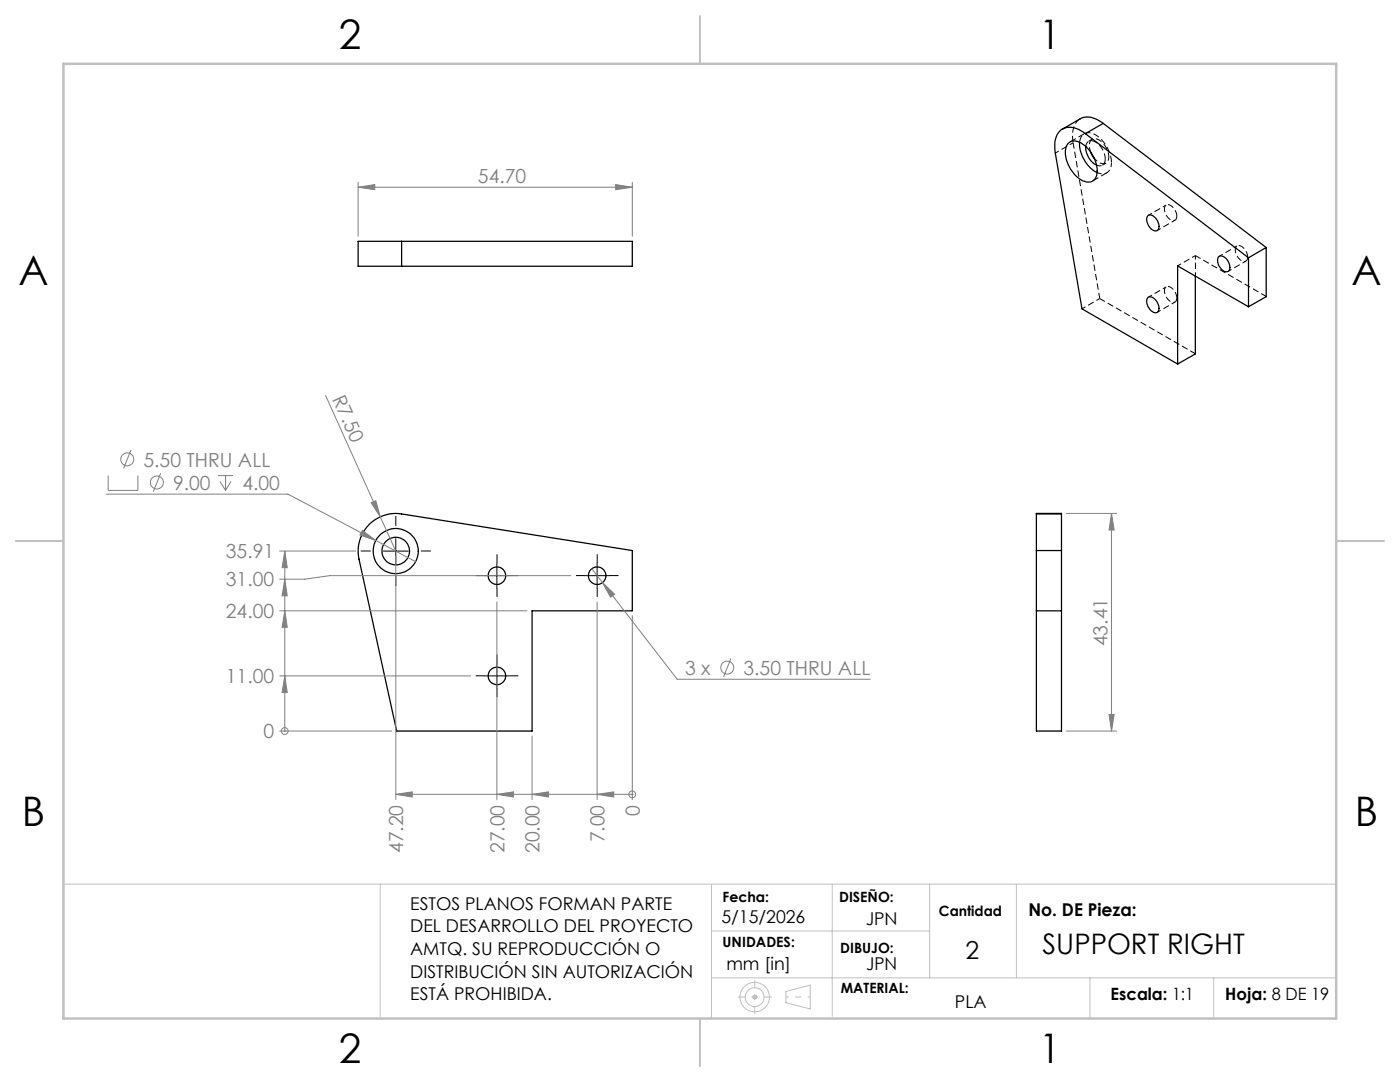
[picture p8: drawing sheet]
<svg xmlns="http://www.w3.org/2000/svg" width="279mm" height="216mm" viewBox="0 0 279 216" stroke-linecap="round" stroke-linejoin="round" font-family="sans-serif">
<g fill="none" stroke="#000" stroke-width=".25">
<path d="M213.2 28.6a2.15 2.15 0 0 1 2.9 .2 6.6 6.6 0 0 1 2.7 6.3 1.8 1.8 0 0 1-2.7 1 6.6 6.6 0 0 1-3.3-6.7zM215.4 28.4a6.8 6.8 0 0 0 3.6 6M216.6 26.7a4.1 4.1 0 0 0-4.7-.9 4.7 4.7 0 0 0-1.3 4.8l5.3 31 19.1 11M216.6 26.7l32.6 24.7M216.7 29.2a4.2 4.2 0 0 0 2.1 3.7M217.6 30.3l.8 1.3M220.2 24.6a4.5 4.5 0 0 0-4.4-1l-3.7 2.2M220.2 24.6l-3.6 2.1M220.2 24.6l32.5 24.8M80.2 48.2h-8.7v4.9h8.7M80.2 48.2h46v4.9h-46M80.2 48.2v4.9"/>
<path d="M229.1 59.4a1.31 1.31 0 0 1 1.8 .8 1.53 1.53 0 0 1 0 2.2 2.05 2.05 0 0 1-2.1-2.2zM229.2 43a1.69 1.69 0 0 1 1.9 1.4 1.13 1.13 0 0 1-.4 1.7 2.21 2.21 0 0 1-1.6-3zM238.5 55.1v15.5l-3.5 2M243.2 51.3a1.43 1.43 0 0 1 2 1 1.21 1.21 0 0 1-.3 1.9 2.21 2.21 0 0 1-1.7-2.9zM249.2 51.4v9.8M252.7 49.4l-3.5 2M252.7 49.4v9.8l-3.5 2M249.2 61.2l-14.2-8.1v19.5M73.5 104.8a7.6 7.6 0 0 1 6.7-2.2l46 7.3v12h-20v24h-27l-7.6-34.3a7.6 7.6 0 0 1 1.9-6.8zM206.8 102.6v-.2h5v.2M206.8 102.6v43.3h5v-43.3M206.8 109.9h5"/>
<path d="M206.8 102.6h5M206.8 121.9h5"/>
<circle cx="79" cy="110" r="4.5"/>
<circle cx="79" cy="110" r="2.76"/>
<circle cx="99.2" cy="114.9" r="1.75"/>
<circle cx="119.2" cy="114.9" r="1.75"/>
<circle cx="99.2" cy="134.9" r="1.75"/>
</g>
<path d="M216.4 26.7l-2.8 1.6M218.1 36.1l2.8-1.6M234.9 43.1a2.28 2.28 0 0 0-2-2.2 1.37 1.37 0 0 0-.2 2 1.45 1.45 0 0 0 1.9 1l.3-.8M234.9 59.5a2.28 2.28 0 0 0-2-2.3 1.37 1.37 0 0 0-.2 2 1.45 1.45 0 0 0 1.9 1l.3-.7M249 51.3a2.28 2.28 0 0 0-2-2.3 1.37 1.37 0 0 0-.1 2.1 1.45 1.45 0 0 0 1.8 .9l.3-.7" fill="none" stroke="#000" stroke-width=".2" stroke-dasharray="1.3 .6" stroke-linecap="butt"/>
<path d="M219.5 59.6l-5.3-31.1M252.7 59.2l-14.1-8.2M238.6 70.6l-19.1-11" fill="none" stroke="#000" stroke-width=".2" stroke-dasharray="1.3 .6" stroke-dashoffset=".1" stroke-linecap="butt"/>
<path d="M210.6 30.5l3.6-2M218.4 31.6a1.93 1.93 0 0 0 2.5 .8l.2-.3 .2-.8M231 46l3.5-2.1M232.7 40.9l-3.5 2M232.7 57.2l-3.5 2.1M238.6 51l-3.6 2M238.6 51v4.1M245.1 54.1l3.5-2M246.9 49.1l-3.5 2M215.9 61.6l3.6-2M231 62.3l3.5-2" fill="none" stroke="#000" stroke-width=".2" stroke-dasharray="1.3 .6" stroke-dashoffset=".5" stroke-linecap="butt"/>
<path d="M214.2 28.5a4.5 4.5 0 0 1 1.4-4.8M221.8 32.4a6.6 6.6 0 0 0-4.1-5.9 1.77 1.77 0 0 0-2.2 1.9" fill="none" stroke="#000" stroke-width=".2" stroke-dasharray="1.3 .6" stroke-dashoffset="-.1" stroke-linecap="butt"/>
<path d="M218 27.8l-.7 .4M219 34.4a1.89 1.89 0 0 0 2.1 0 1.89 1.89 0 0 0 .7-2M220 33l.7-.4M221.3 31.3a3.9 3.9 0 0 0-2.8-3.6 1.32 1.32 0 0 0-1.1 1.8l.2 .8" fill="none" stroke="#000" stroke-width=".2" stroke-dasharray="1.3 .6" stroke-dashoffset=".4" stroke-linecap="butt"/>
<path d="M220.6 31.7a3.9 3.9 0 0 0-2.8-3.6 1.1 1.1 0 0 0-1.1 1.1" fill="none" stroke="#000" stroke-width=".2" stroke-dasharray="1.3 .6" stroke-dashoffset=".2" stroke-linecap="butt"/>
<path d="M218.9 32.9a1.15 1.15 0 0 0 1.2 0 1.15 1.15 0 0 0 .5-1.2" fill="none" stroke="#000" stroke-width=".2" stroke-dasharray="1.3 .6" stroke-dashoffset=".3" stroke-linecap="butt"/>
<g fill="none" stroke="#808080" stroke-width=".2">
<path d="M71.5 37.4l3.3-.6v1.1zM71.5 36.4v10.7M71.5 37.4h54.7M122.9 36.8l3.3 .6-3.3 .5zM126.2 36.4v10.7M65 78.9l10.9 24.2M21.2 98.6h36.3l17.5 9.2M21.6 94.9v3h5.9v-3M26.1 89.8l-1.4 3.7M32.1 94.4l-1.5 3.7M43.5 94.9h3M43.9 96.1l1.1 1.8"/>
<path d="M45 94.9v3M46.1 96.1l-1.1 1.8M55.8 110h15.2M56.8 115.6l.5 3.3h-1zM56.8 110l.5 3.3h-1zM56.8 110v35.9M72.3 105.9l2.7 1.9-3.2-1zM74.1 100.3l.9-.4 .9 3.2zM75 107.8l7.9 4.3M75.9 103.1l3.1 6.9M79 110.9v48.6M113.9 114.9h-48.1l-5 .7h-5"/>
<path d="M118.1 113.5l2.1 2.7M120.2 116.2l2.5 2.4-.9 .6zM120.2 116.2l14.9 19.3h38.6M212.8 102.4h10M221.8 102.4l.6 3.4h-1.1zM221.8 102.4v43.5M55.8 134.9h38.1M55.8 121.9h49.4M56.8 134.9l.5 3.3h-1zM56.8 121.9l.5 3.3h-1zM99.2 120.1v39.4M119.2 120.1v39.4"/>
<path d="M126.2 122.9v36.6M145.9 131.4l-1.5 3.7M55.8 145.9h22.4M56.8 145.9h.1M79 158.5l3.3-.5v1zM79 158.5h47.2M99.2 158.5l3.3-.5v1zM106.2 158.5l3.3-.5v1zM106.2 146.9v12.6M119.2 158.5l3.3-.5v1zM126.2 158.5h.1M212.8 145.9h10"/>
<path d="M221.3 142.6h1.1l-.6 3.3z"/>
<circle cx="25.4" cy="91.7" r="1.3"/>
<circle cx="31.3" cy="96.3" r="1.29"/>
<circle cx="145.1" cy="133.2" r="1.3"/>
<circle cx="56.8" cy="145.9" r=".69"/>
<circle cx="126.2" cy="158.5" r=".69"/>
</g>
<g fill="none" stroke="#c0c0c0" stroke-width=".2">
<path d="M12.7 176.4h254M75.9 176.4v26.8M142 176.4v26.8M166.1 176.4v26.4M185.5 176.4v18.7M202.8 176.4v18.7M142 185.8h43.5M142 195.1h124.7M150.1 199h1M150.2 198.6l.8 .7M150.6 198.5v1M151 198.6l-.8 .7"/>
<path d="M156.8 197.8l4.9-1.2v4.7l-4.9-1.2zM217.5 195.1v8.1M242.2 195.1v7.8"/>
<circle cx="150.6" cy="199" r="1.88"/>
<circle cx="150.6" cy="199" r="2.95"/>
</g>
<g fill="none" stroke="#000" stroke-width=".2" stroke-dasharray="15.2 1.3 1.3 1.3" stroke-linecap="butt">
<path d="M74 109.9h-2M79 104.9v-2M79 114.9v2M84 109.9h2M96.7 114.9h-1.8M99.2 112.4v-1.8M99.2 117.4v1.7M101.7 114.9h1.7M116.7 114.9h-1.8M119.2 112.4v-1.8M119.2 117.4v1.7M121.7 114.9h1.7"/>
<path d="M96.7 134.9h-1.8M99.2 132.4v-1.8M99.2 137.4v1.7M101.7 134.9h1.7"/>
</g>
<path d="M156.9 198.9h4.8" fill="none" stroke="#c0c0c0" stroke-width=".2" stroke-dasharray="15.2 1.3 1.3 1.3" stroke-dashoffset="14.7" stroke-linecap="butt"/>
<path d="M147.2 198.9h6.8M150.6 202.4v-6.9" fill="none" stroke="#c0c0c0" stroke-width=".2" stroke-dasharray="15.2 1.3 1.3 1.3" stroke-dashoffset="13.7" stroke-linecap="butt"/>
<path d="M76.5 110h5M79 107.5v5M96.7 114.9h5M99.2 112.4v5M116.7 114.9h5M119.2 112.4v5M96.7 134.9h5M99.2 132.4v5" fill="none" stroke="#000" stroke-width=".2"/>
<path d="M139.7 3.2v9.5M3.1 107.9h9.6M266.7 107.9h9.5M139.7 203.2v9.6" fill="none" stroke="#c0c0c0" stroke-width=".25"/>
<path d="M12.7 12.7h254v190.5h-254z" fill="none" stroke="#c0c0c0" stroke-width=".5"/>
<g fill="#808080">
<path d="M74.1 100.3l.9-.4 .9 3.2z"/>
<path d="M72.3 105.9l-.5 .9 3.2 1zM120.2 116.2l1.6 3 .9-.6zM71.5 37.4l3.3-.6v1.1zM122.9 36.8l3.3 .6-3.3 .5z"/>
<path d="M221.8 102.4l.6 3.4h-1.1zM221.3 142.6h1.1l-.6 3.3z"/>
<path d="M56.8 134.9l.5 3.3h-1zM56.8 121.9l.5 3.3h-1zM56.8 115.6l.5 3.3h-1zM56.8 110l.5 3.3h-1z"/>
<path d="M119.2 158.5l3.3-.5v1zM106.2 158.5l3.3-.5v1zM99.2 158.5l3.3-.5v1zM79 158.5l3.3-.5v1z"/>
</g>
<g font-size="8.1">
<text x="67.6" y="9.7">2</text>
<text x="207.3" y="9.7">1</text>
<text x="3.7" y="57">A</text>
<text x="269.7" y="57">A</text>
<text x="4.4" y="164.9">B</text>
<text x="270.4" y="164.9">B</text>
<text x="67.6" y="212.2">2</text>
<text x="207.3" y="212.2">1</text>
</g>
<text font-size="5.6" x="208.1" y="190.3">SUPPORT RIGHT</text>
<text font-size="4.9" x="192.7" y="191.4">2</text>
<g font-size="3.9" fill="#808080">
<text x="95.4" y="36.5">54.70</text>
<text x="66.2" y="79.5" transform="rotate(66 66.2 79.5)">R7.50</text>
<text x="28.6" y="93.1">5.50 THRU ALL</text>
<text x="34.5" y="97.7">9.00</text>
<text x="48.4" y="97.7">4.00</text>
<text x="45.1" y="111.4">35.91</text>
<text x="45.1" y="117">31.00</text>
<text x="45.1" y="123.3">24.00</text>
<text x="221" y="129" transform="rotate(-90 221 129)">43.41</text>
<text x="45.1" y="136.3">11.00</text>
<text x="136.7" y="134.7">3 x</text>
<text x="148.4" y="134.7">3.50 THRU ALL</text>
<text x="52.6" y="147.3">0</text>
<text x="127.7" y="162.7" transform="rotate(-90 127.7 162.7)">0</text>
<text x="80.5" y="170.3" transform="rotate(-90 80.5 170.3)">47.20</text>
<text x="100.7" y="170.3" transform="rotate(-90 100.7 170.3)">27.00</text>
<text x="107.7" y="170.3" transform="rotate(-90 107.7 170.3)">20.00</text>
<text x="120.7" y="168.1" transform="rotate(-90 120.7 168.1)">7.00</text>
</g>
<g font-size="3.5">
<text x="81.9" y="181.5">ESTOS PLANOS FORMAN PARTE</text>
<text x="144" y="184.2">5/15/2026</text>
<text x="172.8" y="184.6">JPN</text>
<text x="205.3" y="182.7">No. DE Pieza:</text>
<text x="81.9" y="186">DEL DESARROLLO DEL PROYECTO</text>
<text x="81.9" y="190.6">AMTQ. SU REPRODUCCIÓN O</text>
<text x="81.9" y="195.1">DISTRIBUCIÓN SIN AUTORIZACIÓN</text>
<text x="145" y="193.5">mm [in]</text>
<text x="172.9" y="193.5">JPN</text>
<text x="81.9" y="199.6">ESTÁ PROHIBIDA.</text>
<text x="190.6" y="201.1">PLA</text>
</g>
<g font-size="3.4">
<text x="221.6" y="199.6">Escala: 1:1</text>
<text x="244.5" y="199.6">Hoja: 8 DE 19</text>
</g>
<g font-size="2.8">
<text x="144.2" y="179.9">Fecha:</text>
<text x="167.5" y="179.9">DISEÑO:</text>
<text x="187.4" y="182.7">Cantidad</text>
<text x="144.2" y="189">UNIDADES:</text>
<text x="167.7" y="190.3">DIBUJO:</text>
<text x="167.8" y="198.1">MATERIAL:</text>
</g>
</svg>
